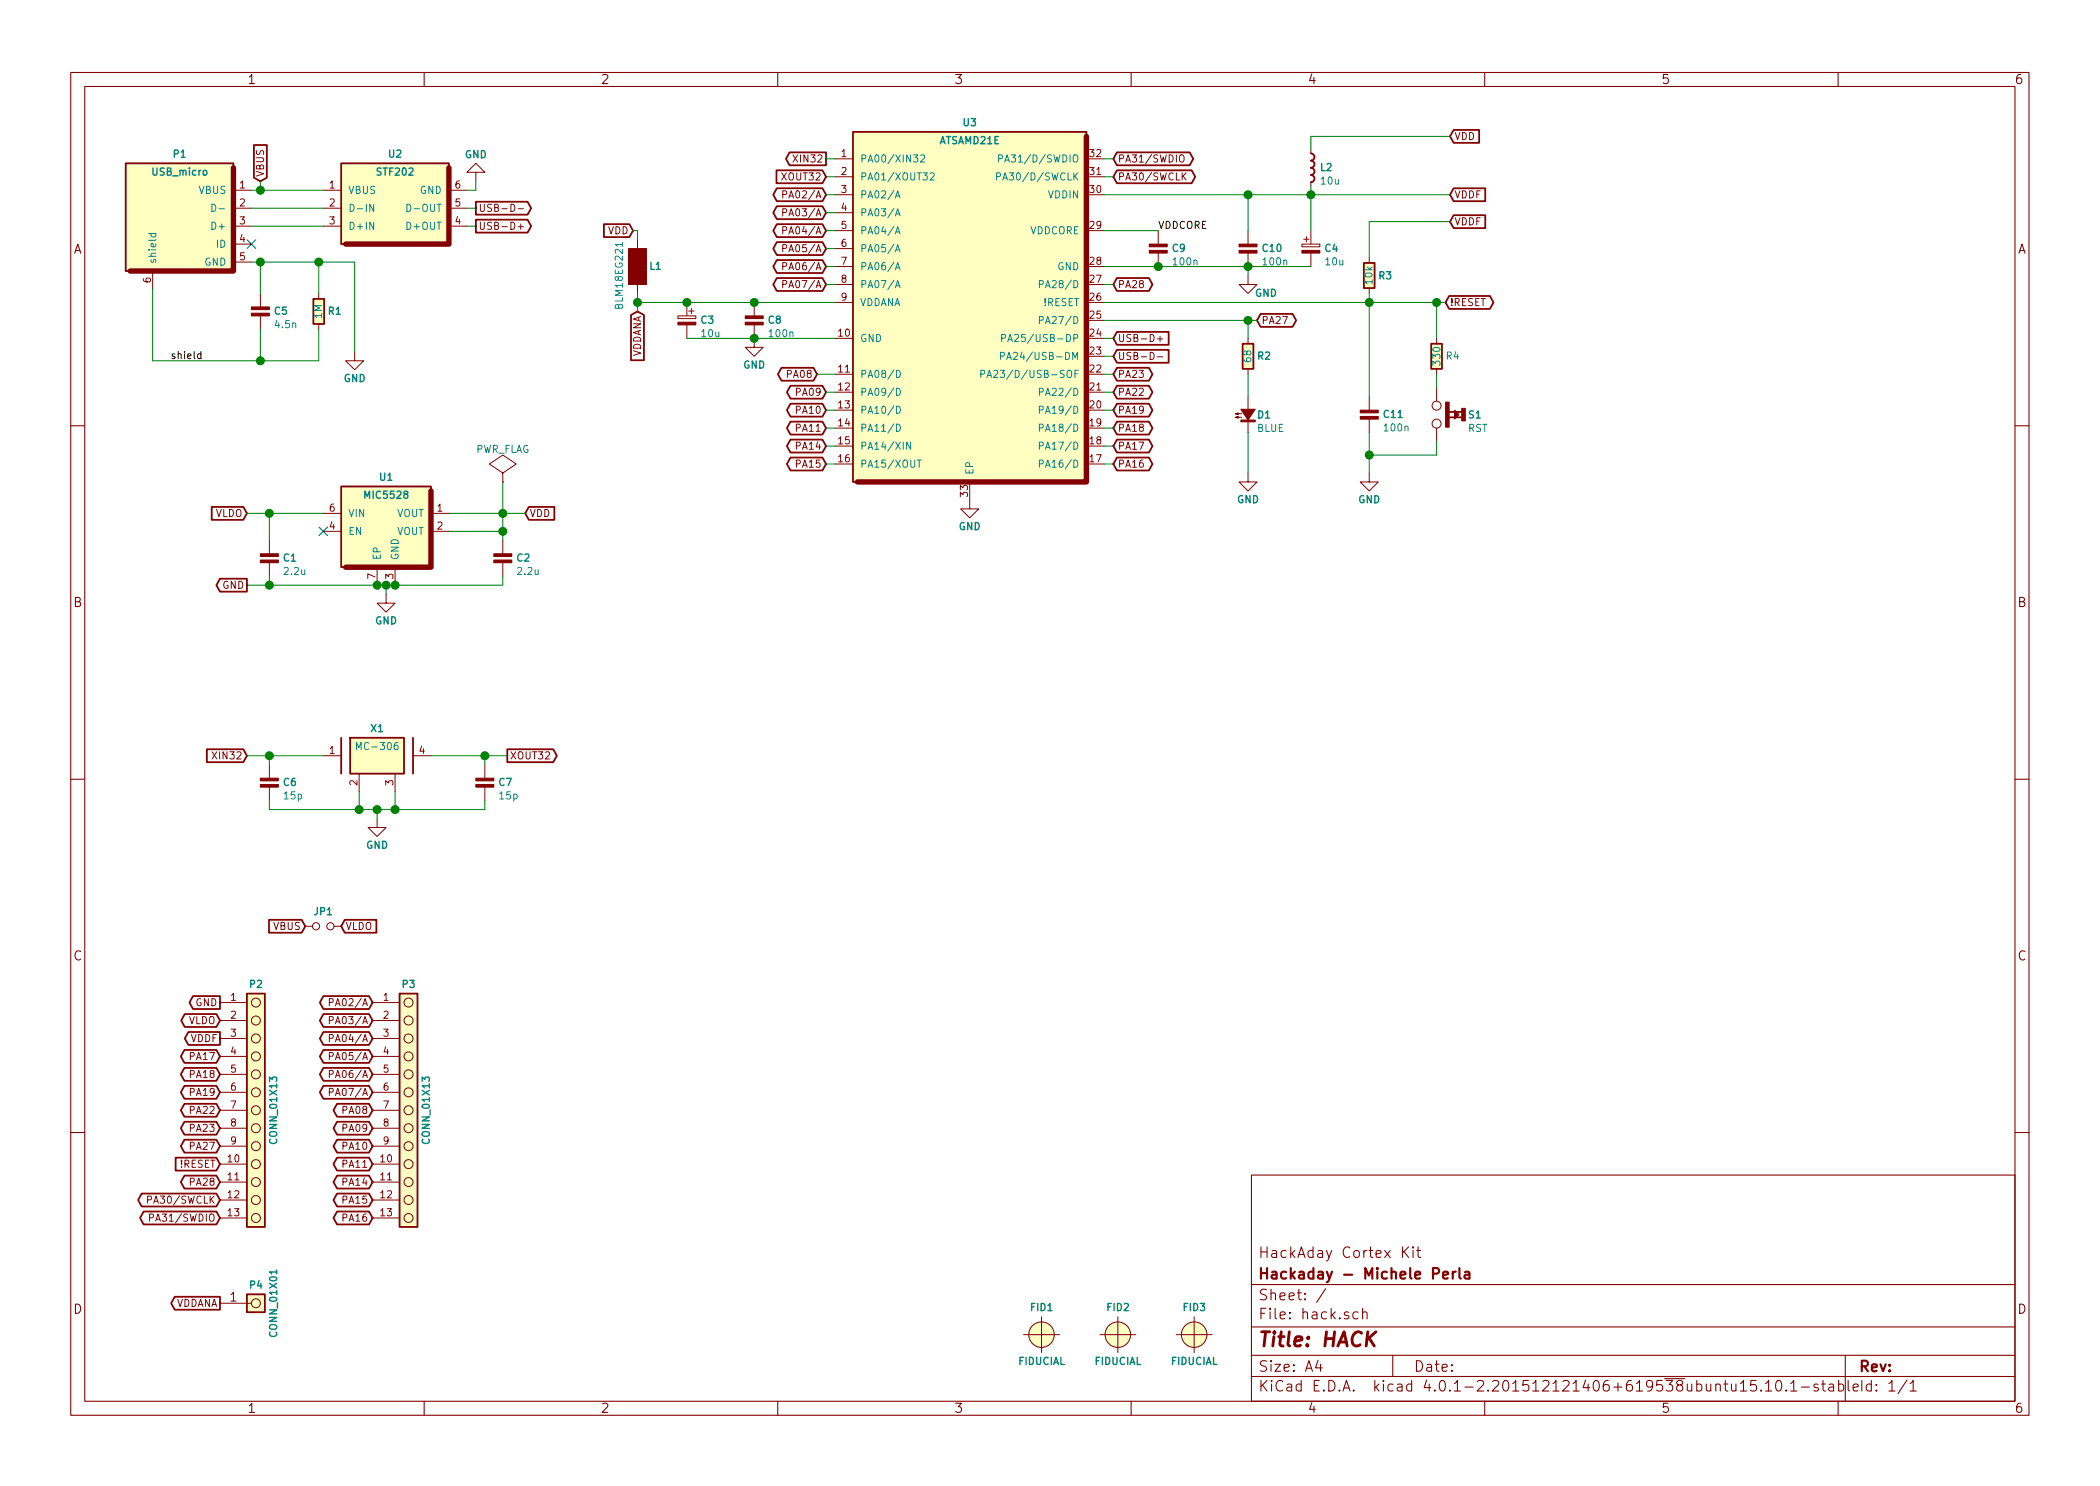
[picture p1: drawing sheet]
EESchema Schematic File Version 2
LIBS:hack
LIBS:power
LIBS:hack-cache
EELAYER 25 0
EELAYER END
$Descr A4 11693 8268
encoding utf-8
Sheet 1 1
Title "HACK"
Date ""
Rev ""
Comp "Hackaday - Michele Perla"
Comment1 "HackAday Cortex Kit"
Comment2 ""
Comment3 ""
Comment4 ""
$EndDescr
$Comp
L ATSAMD21E U3
U 1 1
P 5400 875
F 0 "U3" H 5400 1075 40  0000 C CNB
F 1 "ATSAMD21E" H 5400 975 40  0000 C CNB
F 2 "hack:QFN-32-1EP_5x5mm_Pitch0.5mm" H 5400 875 40  0001 C CNB
F 3 "" H 5400 875 40  0000 C CNB
	1    5400 875 
	1    0    0    -1  
$EndComp
$Comp
L STF202 U2
U 1 1
P 2200 900
F 0 "U2" H 2200 950 40  0000 C CNB
F 1 "STF202" H 2200 850 40  0000 C CNB
F 2 "hack:TSOP-6" H 2200 900 40  0001 C CNB
F 3 "" H 2200 900 40  0000 C CNB
	1    2200 900 
	1    0    0    -1  
$EndComp
$Comp
L USB_micro P1
U 1 1
P 1000 900
F 0 "P1" H 1000 950 40  0000 C CNB
F 1 "USB_micro" H 1000 850 40  0000 C CNB
F 2 "hack:47346-0001" H 1000 900 40  0001 C CNB
F 3 "" H 1000 900 40  0000 C CNB
	1    1000 900 
	1    0    0    -1  
$EndComp
$Comp
L MC-306 X1
U 1 1
P 2100 4050
F 0 "X1" H 2100 4050 40  0000 C CNB
F 1 "MC-306" H 2100 3950 40  0000 C CNN
F 2 "hack:MC-306" H 2100 4050 40  0001 C CNB
F 3 "" H 2100 4050 40  0000 C CNB
	1    2100 4050
	1    0    0    -1  
$EndComp
$Comp
L R_Small R1
U 1 1
P 1775 1725
F 0 "R1" H 1825 1725 40  0000 L CNB
F 1 "1M" V 1775 1725 40  0000 C CNN
F 2 "hack:R_0603_HandSoldering" H 1775 1725 40  0001 C CNB
F 3 "" H 1775 1725 40  0000 C CNB
	1    1775 1725
	1    0    0    -1  
$EndComp
$Comp
L C_Small C5
U 1 1
P 1450 1725
F 0 "C5" H 1525 1725 40  0000 L CNB
F 1 "4.5n" H 1525 1650 40  0000 L CNN
F 2 "hack:C_0603_HandSoldering" H 1450 1725 40  0001 C CNB
F 3 "" H 1450 1725 40  0000 C CNB
	1    1450 1725
	1    0    0    -1  
$EndComp
$Comp
L GND #PWR01
U 1 1
P 1975 1950
F 0 "#PWR01" H 1975 1700 40  0001 C CNB
F 1 "GND" H 1975 1800 40  0000 C CNB
F 2 "" H 1975 1950 40  0000 C CNB
F 3 "" H 1975 1950 40  0000 C CNB
	1    1975 1950
	1    0    0    -1  
$EndComp
Text GLabel 6200 1975 2    40   Input ~ 0
USB-D-
Text GLabel 6200 1875 2    40   Input ~ 0
USB-D+
$Comp
L GND #PWR02
U 1 1
P 2650 1000
F 0 "#PWR02" H 2650 750 40  0001 C CNB
F 1 "GND" H 2650 850 40  0000 C CNB
F 2 "" H 2650 1000 40  0000 C CNB
F 3 "" H 2650 1000 40  0000 C CNB
	1    2650 1000
	-1   0    0    1   
$EndComp
Text GLabel 4600 875  0    40   Output ~ 0
XIN32
Text GLabel 1375 4200 0    40   Input ~ 0
XIN32
Text GLabel 2825 4200 2    40   Output ~ 0
XOUT32
$Comp
L GND #PWR03
U 1 1
P 2100 4550
F 0 "#PWR03" H 2100 4300 40  0001 C CNB
F 1 "GND" H 2100 4400 40  0000 C CNB
F 2 "" H 2100 4550 40  0000 C CNB
F 3 "" H 2100 4550 40  0000 C CNB
	1    2100 4550
	1    0    0    -1  
$EndComp
$Comp
L C_Small C6
U 1 1
P 1500 4350
F 0 "C6" H 1575 4350 40  0000 L CNB
F 1 "15p" H 1575 4275 40  0000 L CNN
F 2 "hack:C_0603_HandSoldering" H 1500 4350 40  0001 C CNB
F 3 "" H 1500 4350 40  0000 C CNB
	1    1500 4350
	1    0    0    -1  
$EndComp
$Comp
L C_Small C7
U 1 1
P 2700 4350
F 0 "C7" H 2775 4350 40  0000 L CNB
F 1 "15p" H 2775 4275 40  0000 L CNN
F 2 "hack:C_0603_HandSoldering" H 2700 4350 40  0001 C CNB
F 3 "" H 2700 4350 40  0000 C CNB
	1    2700 4350
	1    0    0    -1  
$EndComp
$Comp
L CP_Small C3
U 1 1
P 3825 1775
F 0 "C3" H 3750 1775 40  0000 R CNB
F 1 "10u" H 3750 1700 40  0000 R CNN
F 2 "hack:c_elec_3x5.3" H 3825 1775 40  0001 C CNB
F 3 "" H 3825 1775 40  0000 C CNB
	1    3825 1775
	-1   0    0    -1  
$EndComp
$Comp
L C_Small C8
U 1 1
P 4200 1775
F 0 "C8" H 4125 1775 40  0000 R CNB
F 1 "100n" H 4125 1700 40  0000 R CNN
F 2 "hack:C_0603_HandSoldering" H 4200 1775 40  0001 C CNB
F 3 "" H 4200 1775 40  0000 C CNB
	1    4200 1775
	-1   0    0    -1  
$EndComp
$Comp
L C_Small C9
U 1 1
P 6450 1375
F 0 "C9" H 6525 1375 40  0000 L CNB
F 1 "100n" H 6525 1300 40  0000 L CNN
F 2 "hack:C_0603_HandSoldering" H 6450 1375 40  0001 C CNB
F 3 "" H 6450 1375 40  0000 C CNB
	1    6450 1375
	1    0    0    -1  
$EndComp
$Comp
L C_Small C10
U 1 1
P 6950 1375
F 0 "C10" H 7025 1375 40  0000 L CNB
F 1 "100n" H 7025 1300 40  0000 L CNN
F 2 "hack:C_0603_HandSoldering" H 6950 1375 40  0001 C CNB
F 3 "" H 6950 1375 40  0000 C CNB
	1    6950 1375
	1    0    0    -1  
$EndComp
$Comp
L L_Small L2
U 1 1
P 7300 925
F 0 "L2" H 7350 925 40  0000 L CNB
F 1 "10u" H 7350 850 40  0000 L CNN
F 2 "hack:ELLVFG" H 7300 925 40  0001 C CNB
F 3 "" H 7300 925 40  0000 C CNB
	1    7300 925 
	1    0    0    -1  
$EndComp
$Comp
L FERRITE_BEAD L1
U 1 1
P 3550 1475
F 0 "L1" V 3550 1375 40  0000 C CNB
F 1 "BLM18EG221" H 3600 1575 40  0000 C CNN
F 2 "hack:L_0603_HandSoldering" H 3550 1475 40  0001 C CNB
F 3 "" H 3550 1475 40  0000 C CNB
	1    3550 1475
	0    -1   1    0   
$EndComp
$Comp
L GND #PWR04
U 1 1
P 4200 1875
F 0 "#PWR04" H 4200 1625 40  0001 C CNB
F 1 "GND" H 4200 1725 40  0000 C CNB
F 2 "" H 4200 1875 40  0000 C CNB
F 3 "" H 4200 1875 40  0000 C CNB
	1    4200 1875
	1    0    0    -1  
$EndComp
$Comp
L CP_Small C4
U 1 1
P 7300 1375
F 0 "C4" H 7375 1375 40  0000 L CNB
F 1 "10u" H 7375 1300 40  0000 L CNN
F 2 "hack:c_elec_3x5.3" H 7300 1375 40  0001 C CNB
F 3 "" H 7300 1375 40  0000 C CNB
	1    7300 1375
	1    0    0    -1  
$EndComp
$Comp
L CONN_01X13 P2
U 1 1
P 1425 6175
F 0 "P2" H 1425 6875 40  0000 C CNB
F 1 "CONN_01X13" V 1525 6175 40  0000 C CNB
F 2 "hack:Pin_Header_Straight_1x13" H 1425 6175 40  0001 C CNB
F 3 "" H 1425 6175 40  0000 C CNB
	1    1425 6175
	1    0    0    -1  
$EndComp
$Comp
L CONN_01X13 P3
U 1 1
P 2275 6175
F 0 "P3" H 2275 6875 40  0000 C CNB
F 1 "CONN_01X13" V 2375 6175 40  0000 C CNB
F 2 "hack:Pin_Header_Straight_1x13" H 2275 6175 40  0001 C CNB
F 3 "" H 2275 6175 40  0000 C CNB
	1    2275 6175
	1    0    0    -1  
$EndComp
$Comp
L Led_Small D1
U 1 1
P 6950 2300
F 0 "D1" V 6950 2250 40  0000 R CNB
F 1 "BLUE" V 6875 2250 40  0000 R CNN
F 2 "hack:LED_0603_HandSoldering" V 6950 2300 40  0001 C CNB
F 3 "" V 6950 2300 40  0000 C CNB
	1    6950 2300
	0    -1   -1   0   
$EndComp
$Comp
L R_Small R2
U 1 1
P 6950 1975
F 0 "R2" H 7000 1975 40  0000 L CNB
F 1 "68" V 6950 1975 40  0000 C CNN
F 2 "hack:R_0603_HandSoldering" H 6950 1975 40  0001 C CNB
F 3 "" H 6950 1975 40  0000 C CNB
	1    6950 1975
	1    0    0    -1  
$EndComp
$Comp
L R_Small R4
U 1 1
P 8000 1975
F 0 "R4" H 7950 1975 40  0000 R CNN
F 1 "330" V 8000 1975 40  0000 C CNN
F 2 "hack:R_0603_HandSoldering" H 8000 1975 40  0001 C CNB
F 3 "" H 8000 1975 40  0000 C CNB
	1    8000 1975
	-1   0    0    -1  
$EndComp
$Comp
L C_Small C11
U 1 1
P 7625 2300
F 0 "C11" H 7700 2300 40  0000 L CNB
F 1 "100n" H 7700 2225 40  0000 L CNN
F 2 "hack:C_0603_HandSoldering" H 7625 2300 40  0001 C CNB
F 3 "" H 7625 2300 40  0000 C CNB
	1    7625 2300
	1    0    0    -1  
$EndComp
$Comp
L SPST-M S1
U 1 1
P 8000 2300
F 0 "S1" V 8000 2475 40  0000 L CNB
F 1 "RST" V 7925 2475 40  0000 L CNN
F 2 "hack:SPST" H 8000 2300 40  0001 C CNB
F 3 "" H 8000 2300 40  0000 C CNB
	1    8000 2300
	0    1    -1   0   
$EndComp
$Comp
L GND #PWR05
U 1 1
P 7625 2625
F 0 "#PWR05" H 7625 2375 40  0001 C CNB
F 1 "GND" H 7625 2475 40  0000 C CNB
F 2 "" H 7625 2625 40  0000 C CNB
F 3 "" H 7625 2625 40  0000 C CNB
	1    7625 2625
	-1   0    0    -1  
$EndComp
$Comp
L GND #PWR06
U 1 1
P 6950 2625
F 0 "#PWR06" H 6950 2375 40  0001 C CNB
F 1 "GND" H 6950 2475 40  0000 C CNB
F 2 "" H 6950 2625 40  0000 C CNB
F 3 "" H 6950 2625 40  0000 C CNB
	1    6950 2625
	1    0    0    -1  
$EndComp
Text GLabel 6200 1575 2    40   BiDi ~ 0
PA28
Text GLabel 7000 1775 2    40   BiDi ~ 0
PA27
Text GLabel 8050 1675 2    40   BiDi ~ 0
!RESET
Text GLabel 6200 2075 2    40   BiDi ~ 0
PA23
Text GLabel 6200 2175 2    40   BiDi ~ 0
PA22
Text GLabel 6200 2275 2    40   BiDi ~ 0
PA19
Text GLabel 6200 2375 2    40   BiDi ~ 0
PA18
Text GLabel 6200 2475 2    40   BiDi ~ 0
PA17
Text GLabel 6200 2575 2    40   BiDi ~ 0
PA16
Text GLabel 6200 875  2    40   BiDi ~ 0
PA31/SWDIO
Text GLabel 6200 975  2    40   BiDi ~ 0
PA30/SWCLK
Text GLabel 4600 2575 0    40   BiDi ~ 0
PA15
Text GLabel 4600 2475 0    40   BiDi ~ 0
PA14
Text GLabel 4600 2375 0    40   BiDi ~ 0
PA11
Text GLabel 4600 2275 0    40   BiDi ~ 0
PA10
Text GLabel 4600 2175 0    40   BiDi ~ 0
PA09
Text GLabel 4550 2075 0    40   BiDi ~ 0
PA08
Text GLabel 4600 1075 0    40   BiDi ~ 0
PA02/A
Text GLabel 4600 1175 0    40   BiDi ~ 0
PA03/A
Text GLabel 4600 1275 0    40   BiDi ~ 0
PA04/A
Text GLabel 4600 1375 0    40   BiDi ~ 0
PA05/A
Text GLabel 4600 1475 0    40   BiDi ~ 0
PA06/A
Text GLabel 4600 1575 0    40   BiDi ~ 0
PA07/A
$Comp
L GND #PWR07
U 1 1
P 2150 3300
F 0 "#PWR07" H 2150 3050 40  0001 C CNB
F 1 "GND" H 2150 3150 40  0000 C CNB
F 2 "" H 2150 3300 40  0000 C CNB
F 3 "" H 2150 3300 40  0000 C CNB
	1    2150 3300
	1    0    0    -1  
$EndComp
$Comp
L R_Small R3
U 1 1
P 7625 1525
F 0 "R3" H 7675 1525 40  0000 L CNB
F 1 "10k" V 7625 1525 40  0000 C CNN
F 2 "hack:R_0603_HandSoldering" H 7625 1525 40  0001 C CNB
F 3 "" H 7625 1525 40  0000 C CNB
	1    7625 1525
	1    0    0    1   
$EndComp
$Comp
L GND #PWR08
U 1 1
P 6950 1525
F 0 "#PWR08" H 6950 1275 40  0001 C CNB
F 1 "GND" H 7050 1425 40  0000 C CNB
F 2 "" H 6950 1525 40  0000 C CNB
F 3 "" H 6950 1525 40  0000 C CNB
	1    6950 1525
	1    0    0    -1  
$EndComp
Text GLabel 8075 1075 2    40   Input ~ 0
VDDF
Text GLabel 2925 2850 2    40   Input ~ 0
VDD
Text GLabel 3550 1725 3    40   Input ~ 0
VDDANA
Text GLabel 1375 2850 0    40   Input ~ 0
VLDO
Text GLabel 1450 1000 1    40   Input ~ 0
VBUS
Text GLabel 3525 1275 0    40   Input ~ 0
VDD
Text GLabel 8075 750  2    40   Input ~ 0
VDD
Text GLabel 8075 1225 2    40   Input ~ 0
VDDF
$Comp
L MIC5528 U1
U 1 1
P 2150 2900
F 0 "U1" H 2150 3150 40  0000 C CNB
F 1 "MIC5528" H 2150 3050 40  0000 C CNB
F 2 "hack:DFN-6-1EP_1.2x1.2mm_Pitch0.4mm" H 2150 3100 40  0001 C CNB
F 3 "" H 2150 3100 40  0000 C CNB
	1    2150 2900
	1    0    0    -1  
$EndComp
NoConn ~ 1800 2950
$Comp
L C_Small C1
U 1 1
P 1500 3100
F 0 "C1" H 1575 3100 40  0000 L CNB
F 1 "2.2u" H 1575 3025 40  0000 L CNN
F 2 "hack:C_0603_HandSoldering" H 1500 3100 40  0001 C CNB
F 3 "" H 1500 3100 40  0000 C CNB
	1    1500 3100
	1    0    0    -1  
$EndComp
$Comp
L C_Small C2
U 1 1
P 2800 3100
F 0 "C2" H 2875 3100 40  0000 L CNB
F 1 "2.2u" H 2875 3025 40  0000 L CNN
F 2 "hack:C_0603_HandSoldering" H 2800 3100 40  0001 C CNB
F 3 "" H 2800 3100 40  0000 C CNB
	1    2800 3100
	1    0    0    -1  
$EndComp
$Comp
L GND #PWR09
U 1 1
P 5400 2775
F 0 "#PWR09" H 5400 2525 40  0001 C CNB
F 1 "GND" H 5400 2625 40  0000 C CNB
F 2 "" H 5400 2775 40  0000 C CNB
F 3 "" H 5400 2775 40  0000 C CNB
	1    5400 2775
	1    0    0    -1  
$EndComp
$Comp
L Jumper_NO_Small JP1
U 1 1
P 1800 5150
F 0 "JP1" H 1800 5230 40  0000 C CNB
F 1 "Jumper_NO_Small" H 1810 5090 40  0001 C CNB
F 2 "hack:SMD_Jumper" H 1800 5150 40  0001 C CNB
F 3 "" H 1800 5150 40  0000 C CNB
	1    1800 5150
	1    0    0    -1  
$EndComp
Connection ~ 1500 2850
Wire Wire Line
	1500 3200 1500 3250
Wire Wire Line
	2800 3250 2800 3200
Wire Wire Line
	2800 2950 2500 2950
Wire Wire Line
	2500 2850 2925 2850
Wire Wire Line
	2800 2675 2800 3000
Connection ~ 2800 2950
Connection ~ 2800 2850
Wire Wire Line
	1450 1050 1450 1000
Wire Wire Line
	1400 1150 1800 1150
Wire Wire Line
	1400 1250 1800 1250
Wire Wire Line
	1400 1450 1975 1450
Wire Wire Line
	1450 1450 1450 1625
Wire Wire Line
	1775 1450 1775 1625
Connection ~ 1450 1450
Wire Wire Line
	1775 2000 1775 1825
Wire Wire Line
	850  2000 1775 2000
Wire Wire Line
	850  1600 850  2000
Wire Wire Line
	1450 1825 1450 2000
Connection ~ 1450 2000
Connection ~ 1775 1450
Wire Wire Line
	1975 1450 1975 1950
Wire Wire Line
	2600 1150 2650 1150
Wire Wire Line
	2600 1250 2650 1250
Wire Wire Line
	2600 1050 2650 1050
Wire Wire Line
	2650 1050 2650 1000
Wire Wire Line
	4650 875  4600 875 
Wire Wire Line
	4650 975  4600 975 
Wire Wire Line
	1500 4450 1500 4500
Wire Wire Line
	1500 4500 2700 4500
Wire Wire Line
	2700 4500 2700 4450
Wire Wire Line
	1375 4200 1800 4200
Wire Wire Line
	1500 4200 1500 4250
Connection ~ 1500 4200
Wire Wire Line
	2400 4200 2825 4200
Wire Wire Line
	2700 4200 2700 4250
Connection ~ 2700 4200
Wire Wire Line
	2100 4550 2100 4500
Connection ~ 2100 4500
Wire Wire Line
	2000 4500 2000 4400
Connection ~ 2000 4500
Wire Wire Line
	2200 4400 2200 4500
Connection ~ 2200 4500
Wire Wire Line
	3550 1675 4650 1675
Connection ~ 3825 1675
Connection ~ 4200 1675
Wire Wire Line
	3825 1875 4650 1875
Connection ~ 4200 1875
Wire Wire Line
	6150 1275 6450 1275
Wire Wire Line
	6150 1475 7300 1475
Wire Wire Line
	6950 1475 6950 1475
Wire Wire Line
	6950 1475 6950 1525
Connection ~ 6450 1475
Wire Wire Line
	6150 1075 8075 1075
Connection ~ 6950 1075
Connection ~ 6950 1475
Wire Wire Line
	7300 1025 7300 1275
Wire Wire Line
	6950 1275 6950 1075
Connection ~ 7300 1075
Wire Wire Line
	6200 1975 6150 1975
Wire Wire Line
	6200 1875 6150 1875
Wire Wire Line
	6950 2075 6950 2200
Wire Wire Line
	6950 2400 6950 2625
Wire Wire Line
	8000 2525 7625 2525
Wire Wire Line
	7625 2400 7625 2625
Wire Wire Line
	7625 1625 7625 2200
Connection ~ 7625 1675
Connection ~ 7625 2525
Wire Wire Line
	6150 1575 6200 1575
Wire Wire Line
	6150 1775 7000 1775
Wire Wire Line
	6150 2075 6200 2075
Wire Wire Line
	6150 2175 6200 2175
Wire Wire Line
	6150 2275 6200 2275
Wire Wire Line
	6150 2375 6200 2375
Wire Wire Line
	6150 2475 6200 2475
Wire Wire Line
	6150 2575 6200 2575
Wire Wire Line
	4550 2075 4650 2075
Wire Wire Line
	4600 2175 4650 2175
Wire Wire Line
	4600 2275 4650 2275
Wire Wire Line
	4600 2375 4650 2375
Wire Wire Line
	4600 2475 4650 2475
Wire Wire Line
	4600 2575 4650 2575
Wire Wire Line
	6150 875  6200 875 
Wire Wire Line
	6150 975  6200 975 
Wire Wire Line
	7625 1225 7625 1425
Wire Wire Line
	6150 1675 8050 1675
Wire Wire Line
	8000 2075 8000 2150
Wire Wire Line
	8000 1675 8000 1875
Connection ~ 8000 1675
Wire Wire Line
	3550 1625 3550 1725
Connection ~ 3550 1675
Wire Wire Line
	1375 2850 1800 2850
Wire Wire Line
	1500 2850 1500 3000
Wire Wire Line
	3525 1275 3550 1275
Wire Wire Line
	3550 1275 3550 1325
Wire Wire Line
	8075 1225 7625 1225
Wire Wire Line
	1375 3250 2800 3250
Connection ~ 2100 3250
Connection ~ 2200 3250
Wire Wire Line
	2150 3250 2150 3300
Connection ~ 2150 3250
Connection ~ 1450 1050
Wire Wire Line
	1400 1050 1800 1050
Text GLabel 1700 5150 0    40   Input ~ 0
VBUS
Text GLabel 1900 5150 2    40   Input ~ 0
VLDO
Text GLabel 1225 5575 0    40   Output ~ 0
GND
Text GLabel 1225 5675 0    40   BiDi ~ 0
VLDO
Text GLabel 1225 5775 0    40   Output ~ 0
VDDF
Text GLabel 1225 5875 0    40   BiDi ~ 0
PA17
Text GLabel 1225 5975 0    40   BiDi ~ 0
PA18
Text GLabel 1225 6075 0    40   BiDi ~ 0
PA19
Text GLabel 1225 6175 0    40   BiDi ~ 0
PA22
Text GLabel 1225 6275 0    40   BiDi ~ 0
PA23
Text GLabel 1225 6375 0    40   BiDi ~ 0
PA27
Text GLabel 1225 6475 0    40   Input ~ 0
!RESET
Text GLabel 1225 6575 0    40   BiDi ~ 0
PA28
Text GLabel 1225 6675 0    40   BiDi ~ 0
PA30/SWCLK
Text GLabel 1225 6775 0    40   BiDi ~ 0
PA31/SWDIO
Wire Wire Line
	6950 1875 6950 1775
Connection ~ 6950 1775
$Comp
L CONN_01X01 P4
U 1 1
P 1425 7250
F 0 "P4" H 1425 7350 40  0000 C CNB
F 1 "CONN_01X01" V 1525 7250 40  0000 C CNB
F 2 "hack:Pin_Header_Straight_1x01" H 1425 7250 40  0001 C CNB
F 3 "" H 1425 7250 40  0000 C CNB
	1    1425 7250
	1    0    0    -1  
$EndComp
Wire Wire Line
	4650 1575 4600 1575
Wire Wire Line
	4650 1475 4600 1475
Wire Wire Line
	4650 1375 4600 1375
Wire Wire Line
	4650 1275 4600 1275
Wire Wire Line
	4650 1175 4600 1175
Wire Wire Line
	4650 1075 4600 1075
Text GLabel 4600 975  0    40   Input ~ 0
XOUT32
Text GLabel 2650 1250 2    40   Output ~ 0
USB-D+
Text GLabel 2650 1150 2    40   Output ~ 0
USB-D-
Text GLabel 2075 5575 0    40   BiDi ~ 0
PA02/A
Text GLabel 2075 5675 0    40   BiDi ~ 0
PA03/A
Text GLabel 2075 5775 0    40   BiDi ~ 0
PA04/A
Text GLabel 2075 5875 0    40   BiDi ~ 0
PA05/A
Text GLabel 2075 5975 0    40   BiDi ~ 0
PA06/A
Text GLabel 2075 6075 0    40   BiDi ~ 0
PA07/A
Text GLabel 2075 6675 0    40   BiDi ~ 0
PA15
Text GLabel 2075 6575 0    40   BiDi ~ 0
PA14
Text GLabel 2075 6475 0    40   BiDi ~ 0
PA11
Text GLabel 2075 6375 0    40   BiDi ~ 0
PA10
Text GLabel 2075 6275 0    40   BiDi ~ 0
PA09
Text GLabel 2075 6175 0    40   BiDi ~ 0
PA08
Text GLabel 2075 6775 0    40   BiDi ~ 0
PA16
Text GLabel 1225 7250 0    40   Output ~ 0
VDDANA
$Comp
L FIDUCIAL FID1
U 1 1
P 5800 7425
F 0 "FID1" H 5800 7575 40  0000 C CNB
F 1 "FIDUCIAL" H 5800 7275 40  0000 C CNB
F 2 "hack:FIDUCIAL" H 5800 7425 40  0001 C CNB
F 3 "" H 5800 7425 40  0000 C CNB
	1    5800 7425
	1    0    0    -1  
$EndComp
$Comp
L FIDUCIAL FID2
U 1 1
P 6225 7425
F 0 "FID2" H 6225 7575 40  0000 C CNB
F 1 "FIDUCIAL" H 6225 7275 40  0000 C CNB
F 2 "hack:FIDUCIAL" H 6225 7425 40  0001 C CNB
F 3 "" H 6225 7425 40  0000 C CNB
	1    6225 7425
	1    0    0    -1  
$EndComp
$Comp
L FIDUCIAL FID3
U 1 1
P 6650 7425
F 0 "FID3" H 6650 7575 40  0000 C CNB
F 1 "FIDUCIAL" H 6650 7275 40  0000 C CNB
F 2 "hack:FIDUCIAL" H 6650 7425 40  0001 C CNB
F 3 "" H 6650 7425 40  0000 C CNB
	1    6650 7425
	1    0    0    -1  
$EndComp
NoConn ~ 1400 1350
Text Label 950  2000 0    40   ~ 0
shield
Wire Wire Line
	8075 750  7300 750 
Wire Wire Line
	7300 750  7300 825 
Wire Wire Line
	8000 2450 8000 2525
$Comp
L PWR_FLAG #FLG010
U 1 1
P 2800 2675
F 0 "#FLG010" H 2800 2770 50  0001 C CNN
F 1 "PWR_FLAG" H 2800 2855 40  0000 C CNN
F 2 "" H 2800 2675 50  0000 C CNN
F 3 "" H 2800 2675 50  0000 C CNN
	1    2800 2675
	1    0    0    -1  
$EndComp
Text Label 6450 1275 0    40   ~ 0
VDDCORE
Text GLabel 1375 3250 0    40   Output ~ 0
GND
Connection ~ 1500 3250
$Comp
L HACKADAY G2
U 1 1
P 10675 6825
F 0 "G2" H 10675 6643 40  0001 C CNN
F 1 "HACKADAY" H 10675 7007 40  0001 C CNN
F 2 "hack:HACKADAY-LOGO" H 10675 6825 60  0001 C CNN
F 3 "" H 10675 6825 60  0000 C CNN
F 4 "mfr_pn" H 10675 6825 60  0001 C CNN "manf#"
	1    10675 6825
	1    0    0    -1  
$EndComp
$Comp
L OSHW G1
U 1 1
P 10700 6100
F 0 "G1" H 10700 6050 40  0001 C CNN
F 1 "OSHW" H 10700 6200 40  0001 C CNN
F 2 "hack:OSHW-LOGO" H 10700 6100 60  0001 C CNN
F 3 "" H 10700 6100 60  0000 C CNN
F 4 "mfr_pn" H 10700 6100 60  0001 C CNN "manf#"
	1    10700 6100
	1    0    0    -1  
$EndComp
$EndSCHEMATC
